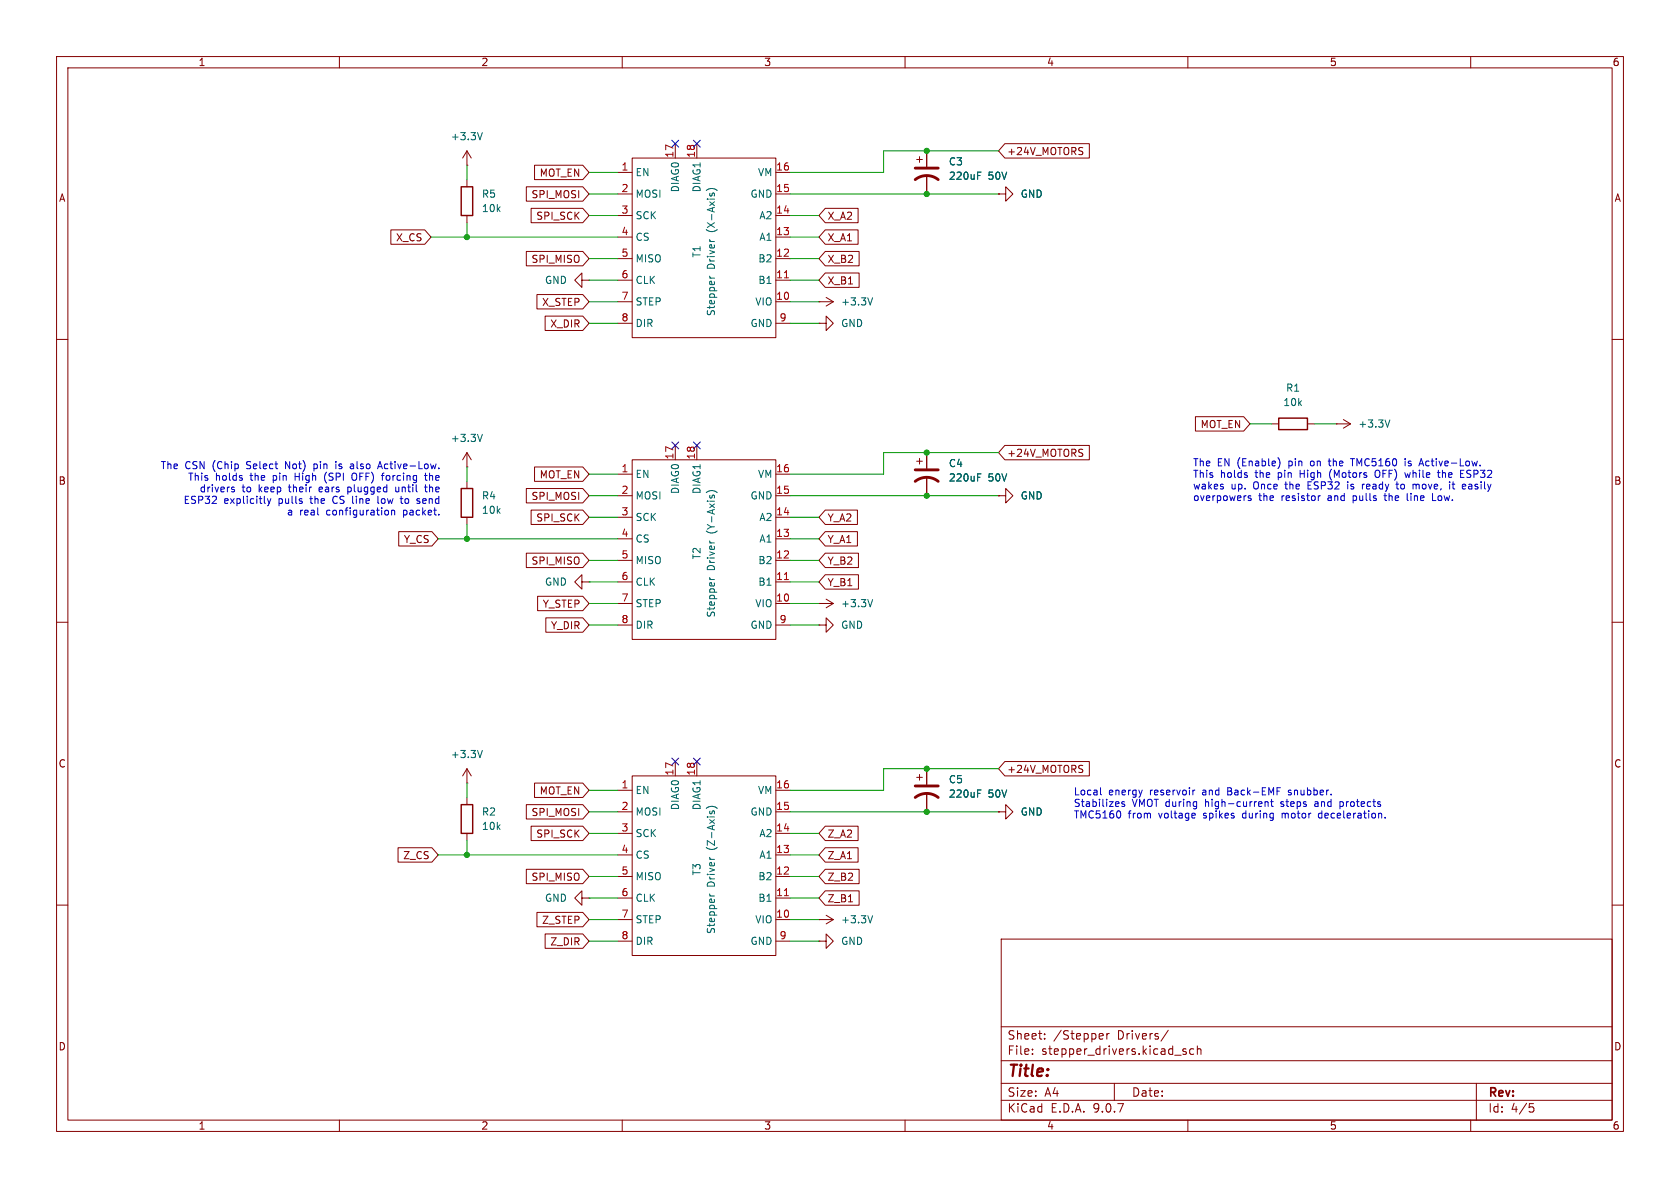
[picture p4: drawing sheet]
(kicad_sch
 (version 20250114)
 (generator "eeschema")
 (generator_version "9.0")
 (paper "A4")
 (lib_symbols
  (symbol "Device:C_Polarized_US"
   (pin_numbers (hide yes))
   (pin_names
    (offset 0.254) (hide yes)) (exclude_from_sim no) (in_bom yes) (on_board yes)
   (property "Reference" "C" (at 0.635 2.54 0) (effects (font (size 1.27 1.27)) (justify left)))
   (property "Value" "C_Polarized_US" (at 0.635 -2.54 0) (effects (font (size 1.27 1.27)) (justify left)))
   (property "Footprint" "" (at 0 0 0) (effects (font (size 1.27 1.27)) (hide yes)))
   (property "Datasheet" "~" (at 0 0 0) (effects (font (size 1.27 1.27)) (hide yes)))
   (property "Description" "Polarized capacitor, US symbol" (at 0 0 0) (effects (font (size 1.27 1.27)) (hide yes)))
   (symbol "C_Polarized_US_0_1"
    (polyline (pts (xy -2.032 0.762) (xy 2.032 0.762)) (stroke (width 0.508) (type default)) (fill (type none)))
    (polyline (pts (xy -1.778 2.286) (xy -0.762 2.286)) (stroke (width 0) (type default)) (fill (type none)))
    (polyline (pts (xy -1.27 1.778) (xy -1.27 2.794)) (stroke (width 0) (type default)) (fill (type none)))
    (arc (start -2.032 -1.27) (mid 0 -0.5572) (end 2.032 -1.27) (stroke (width 0.508) (type default)) (fill (type none))))
   (symbol "C_Polarized_US_1_1"
    (pin passive line (at 0 3.81 270) (length 2.794) (name "~" (effects (font (size 1.27 1.27)))) (number "1" (effects (font (size 1.27 1.27)))))
    (pin passive line (at 0 -3.81 90) (length 3.302) (name "~" (effects (font (size 1.27 1.27)))) (number "2" (effects (font (size 1.27 1.27))))))
   (embedded_fonts no))
  (symbol "Device:R"
   (pin_numbers (hide yes))
   (pin_names
    (offset 0)) (exclude_from_sim no) (in_bom yes) (on_board yes)
   (property "Reference" "R" (at 2.032 0 90) (effects (font (size 1.27 1.27))))
   (property "Value" "R" (at 0 0 90) (effects (font (size 1.27 1.27))))
   (property "Footprint" "" (at -1.778 0 90) (effects (font (size 1.27 1.27)) (hide yes)))
   (property "Datasheet" "~" (at 0 0 0) (effects (font (size 1.27 1.27)) (hide yes)))
   (property "Description" "Resistor" (at 0 0 0) (effects (font (size 1.27 1.27)) (hide yes)))
   (symbol "R_0_1"
    (rectangle (start -1.016 -2.54) (end 1.016 2.54) (stroke (width 0.254) (type default)) (fill (type none))))
   (symbol "R_1_1"
    (pin passive line (at 0 3.81 270) (length 1.27) (name "~" (effects (font (size 1.27 1.27)))) (number "1" (effects (font (size 1.27 1.27)))))
    (pin passive line (at 0 -3.81 90) (length 1.27) (name "~" (effects (font (size 1.27 1.27)))) (number "2" (effects (font (size 1.27 1.27))))))
   (embedded_fonts no))
  (symbol "mine:TMC5160T" (exclude_from_sim no) (in_bom yes) (on_board yes)
   (property "Reference" "TMC5160T" (at 0.254 2.032 0) (effects (font (size 1.27 1.27))))
   (property "Value" "" (at 0 0 0) (effects (font (size 1.27 1.27))))
   (property "Footprint" "" (at 0 0 0) (effects (font (size 1.27 1.27)) (hide yes)))
   (property "Datasheet" "" (at 0 0 0) (effects (font (size 1.27 1.27)) (hide yes)))
   (property "Description" "" (at 0 0 0) (effects (font (size 1.27 1.27)) (hide yes)))
   (symbol "TMC5160T_0_1"
    (rectangle (start -12.7 16.51) (end 12.7 -15.24) (stroke (width 0) (type default)) (fill (type none))))
   (symbol "TMC5160T_1_1"
    (pin input line (at -15.24 13.97 0) (length 2.54) (name "EN" (effects (font (size 1.27 1.27)))) (number "1" (effects (font (size 1.27 1.27)))))
    (pin input line (at -15.24 10.16 0) (length 2.54) (name "MOSI" (effects (font (size 1.27 1.27)))) (number "2" (effects (font (size 1.27 1.27)))))
    (pin input line (at -15.24 6.35 0) (length 2.54) (name "SCK" (effects (font (size 1.27 1.27)))) (number "3" (effects (font (size 1.27 1.27)))))
    (pin input line (at -15.24 2.54 0) (length 2.54) (name "CS" (effects (font (size 1.27 1.27)))) (number "4" (effects (font (size 1.27 1.27)))))
    (pin tri_state line (at -15.24 -1.27 0) (length 2.54) (name "MISO" (effects (font (size 1.27 1.27)))) (number "5" (effects (font (size 1.27 1.27)))))
    (pin input line (at -15.24 -5.08 0) (length 2.54) (name "CLK" (effects (font (size 1.27 1.27)))) (number "6" (effects (font (size 1.27 1.27)))))
    (pin input line (at -15.24 -8.89 0) (length 2.54) (name "STEP" (effects (font (size 1.27 1.27)))) (number "7" (effects (font (size 1.27 1.27)))))
    (pin input line (at -15.24 -12.7 0) (length 2.54) (name "DIR" (effects (font (size 1.27 1.27)))) (number "8" (effects (font (size 1.27 1.27)))))
    (pin output line (at -5.08 19.05 270) (length 2.54) (name "DIAG0" (effects (font (size 1.27 1.27)))) (number "17" (effects (font (size 1.27 1.27)))))
    (pin output line (at -1.27 19.05 270) (length 2.54) (name "DIAG1" (effects (font (size 1.27 1.27)))) (number "18" (effects (font (size 1.27 1.27)))))
    (pin power_in line (at 15.24 13.97 180) (length 2.54) (name "VM" (effects (font (size 1.27 1.27)))) (number "16" (effects (font (size 1.27 1.27)))))
    (pin power_in line (at 15.24 10.16 180) (length 2.54) (name "GND" (effects (font (size 1.27 1.27)))) (number "15" (effects (font (size 1.27 1.27)))))
    (pin passive line (at 15.24 6.35 180) (length 2.54) (name "A2" (effects (font (size 1.27 1.27)))) (number "14" (effects (font (size 1.27 1.27)))))
    (pin passive line (at 15.24 2.54 180) (length 2.54) (name "A1" (effects (font (size 1.27 1.27)))) (number "13" (effects (font (size 1.27 1.27)))))
    (pin passive line (at 15.24 -1.27 180) (length 2.54) (name "B2" (effects (font (size 1.27 1.27)))) (number "12" (effects (font (size 1.27 1.27)))))
    (pin passive line (at 15.24 -5.08 180) (length 2.54) (name "B1" (effects (font (size 1.27 1.27)))) (number "11" (effects (font (size 1.27 1.27)))))
    (pin power_in line (at 15.24 -8.89 180) (length 2.54) (name "VIO" (effects (font (size 1.27 1.27)))) (number "10" (effects (font (size 1.27 1.27)))))
    (pin power_in line (at 15.24 -12.7 180) (length 2.54) (name "GND" (effects (font (size 1.27 1.27)))) (number "9" (effects (font (size 1.27 1.27))))))
   (embedded_fonts no))
  (symbol "power:+3.3V"
   (power)
   (pin_numbers (hide yes))
   (pin_names
    (offset 0) (hide yes)) (exclude_from_sim no) (in_bom yes) (on_board yes)
   (property "Reference" "#PWR" (at 0 -3.81 0) (effects (font (size 1.27 1.27)) (hide yes)))
   (property "Value" "+3.3V" (at 0 3.556 0) (effects (font (size 1.27 1.27))))
   (property "Footprint" "" (at 0 0 0) (effects (font (size 1.27 1.27)) (hide yes)))
   (property "Datasheet" "" (at 0 0 0) (effects (font (size 1.27 1.27)) (hide yes)))
   (property "Description" "Power symbol creates a global label with name \"+3.3V\"" (at 0 0 0) (effects (font (size 1.27 1.27)) (hide yes)))
   (symbol "+3.3V_0_1"
    (polyline (pts (xy -0.762 1.27) (xy 0 2.54)) (stroke (width 0) (type default)) (fill (type none)))
    (polyline (pts (xy 0 2.54) (xy 0.762 1.27)) (stroke (width 0) (type default)) (fill (type none)))
    (polyline (pts (xy 0 0) (xy 0 2.54)) (stroke (width 0) (type default)) (fill (type none))))
   (symbol "+3.3V_1_1"
    (pin power_in line (at 0 0 90) (length 0) (name "~" (effects (font (size 1.27 1.27)))) (number "1" (effects (font (size 1.27 1.27))))))
   (embedded_fonts no))
  (symbol "power:GND"
   (power)
   (pin_numbers (hide yes))
   (pin_names
    (offset 0) (hide yes)) (exclude_from_sim no) (in_bom yes) (on_board yes)
   (property "Reference" "#PWR" (at 0 -6.35 0) (effects (font (size 1.27 1.27)) (hide yes)))
   (property "Value" "GND" (at 0 -3.81 0) (effects (font (size 1.27 1.27))))
   (property "Footprint" "" (at 0 0 0) (effects (font (size 1.27 1.27)) (hide yes)))
   (property "Datasheet" "" (at 0 0 0) (effects (font (size 1.27 1.27)) (hide yes)))
   (property "Description" "Power symbol creates a global label with name \"GND\" , ground" (at 0 0 0) (effects (font (size 1.27 1.27)) (hide yes)))
   (symbol "GND_0_1"
    (polyline (pts (xy 0 0) (xy 0 -1.27) (xy 1.27 -1.27) (xy 0 -2.54) (xy -1.27 -1.27) (xy 0 -1.27)) (stroke (width 0) (type default)) (fill (type none))))
   (symbol "GND_1_1"
    (pin power_in line (at 0 0 270) (length 0) (name "~" (effects (font (size 1.27 1.27)))) (number "1" (effects (font (size 1.27 1.27))))))
   (embedded_fonts no)))
 (text "The CSN (Chip Select Not) pin is also Active-Low.\nThis holds the pin High (SPI OFF) forcing the\ndrivers to keep their ears plugged until the\nESP32 explicitly pulls the CS line low to send\na real configuration packet."
  (exclude_from_sim no)
  (at 77.978 81.788 0)
  (effects (font (size 1.27 1.27)) (justify right top)))
 (text "Local energy reservoir and Back-EMF snubber.\nStabilizes VMOT during high-current steps and protects\nTMC5160 from voltage spikes during motor deceleration."
  (exclude_from_sim no)
  (at 189.738 139.446 0)
  (effects (font (size 1.27 1.27)) (justify left top)))
 (text "The EN (Enable) pin on the TMC5160 is Active-Low.\nThis holds the pin High (Motors OFF) while the ESP32\nwakes up. Once the ESP32 is ready to move, it easily\noverpowers the resistor and pulls the line Low."
  (exclude_from_sim no)
  (at 210.82 81.28 0)
  (effects (font (size 1.27 1.27)) (justify left top)))
 (junction
  (at 163.83 26.67)
  (diameter 0)
  (color 0 0 0 0))
 (junction
  (at 82.55 41.91)
  (diameter 0)
  (color 0 0 0 0))
 (junction
  (at 163.83 87.63)
  (diameter 0)
  (color 0 0 0 0))
 (junction
  (at 163.83 80.01)
  (diameter 0)
  (color 0 0 0 0))
 (junction
  (at 163.83 34.29)
  (diameter 0)
  (color 0 0 0 0))
 (junction
  (at 163.83 135.89)
  (diameter 0)
  (color 0 0 0 0))
 (junction
  (at 163.83 143.51)
  (diameter 0)
  (color 0 0 0 0))
 (junction
  (at 82.55 95.25)
  (diameter 0)
  (color 0 0 0 0))
 (junction
  (at 82.55 151.13)
  (diameter 0)
  (color 0 0 0 0))
 (no_connect
  (at 119.38 134.62))
 (no_connect
  (at 123.19 78.74))
 (no_connect
  (at 123.19 25.4))
 (no_connect
  (at 123.19 134.62))
 (no_connect
  (at 119.38 25.4))
 (no_connect
  (at 119.38 78.74))
 (wire
  (pts (xy 82.55 39.37) (xy 82.55 41.91))
  (stroke (width 0) (type default)))
 (wire
  (pts (xy 82.55 92.71) (xy 82.55 95.25))
  (stroke (width 0) (type default)))
 (wire
  (pts (xy 139.7 87.63) (xy 163.83 87.63))
  (stroke (width 0) (type default)))
 (wire
  (pts (xy 139.7 45.72) (xy 144.78 45.72))
  (stroke (width 0) (type default)))
 (wire
  (pts (xy 139.7 143.51) (xy 163.83 143.51))
  (stroke (width 0) (type default)))
 (wire
  (pts (xy 139.7 83.82) (xy 156.21 83.82))
  (stroke (width 0) (type default)))
 (wire
  (pts (xy 139.7 166.37) (xy 144.78 166.37))
  (stroke (width 0) (type default)))
 (wire
  (pts (xy 104.14 57.15) (xy 109.22 57.15))
  (stroke (width 0) (type default)))
 (wire
  (pts (xy 139.7 106.68) (xy 144.78 106.68))
  (stroke (width 0) (type default)))
 (wire
  (pts (xy 139.7 38.1) (xy 144.78 38.1))
  (stroke (width 0) (type default)))
 (wire
  (pts (xy 77.47 95.25) (xy 82.55 95.25))
  (stroke (width 0) (type default)))
 (wire
  (pts (xy 163.83 135.89) (xy 176.53 135.89))
  (stroke (width 0) (type default)))
 (wire
  (pts (xy 104.14 154.94) (xy 109.22 154.94))
  (stroke (width 0) (type default)))
 (wire
  (pts (xy 139.7 110.49) (xy 144.78 110.49))
  (stroke (width 0) (type default)))
 (wire
  (pts (xy 104.14 106.68) (xy 109.22 106.68))
  (stroke (width 0) (type default)))
 (wire
  (pts (xy 163.83 34.29) (xy 176.53 34.29))
  (stroke (width 0) (type default)))
 (wire
  (pts (xy 82.55 138.43) (xy 82.55 140.97))
  (stroke (width 0) (type default)))
 (wire
  (pts (xy 220.98 74.93) (xy 224.79 74.93))
  (stroke (width 0) (type default)))
 (wire
  (pts (xy 139.7 30.48) (xy 156.21 30.48))
  (stroke (width 0) (type default)))
 (wire
  (pts (xy 139.7 95.25) (xy 144.78 95.25))
  (stroke (width 0) (type default)))
 (wire
  (pts (xy 104.14 45.72) (xy 109.22 45.72))
  (stroke (width 0) (type default)))
 (wire
  (pts (xy 82.55 95.25) (xy 109.22 95.25))
  (stroke (width 0) (type default)))
 (wire
  (pts (xy 77.47 151.13) (xy 82.55 151.13))
  (stroke (width 0) (type default)))
 (wire
  (pts (xy 104.14 38.1) (xy 109.22 38.1))
  (stroke (width 0) (type default)))
 (wire
  (pts (xy 104.14 110.49) (xy 109.22 110.49))
  (stroke (width 0) (type default)))
 (wire
  (pts (xy 82.55 82.55) (xy 82.55 85.09))
  (stroke (width 0) (type default)))
 (wire
  (pts (xy 139.7 162.56) (xy 144.78 162.56))
  (stroke (width 0) (type default)))
 (wire
  (pts (xy 104.14 49.53) (xy 109.22 49.53))
  (stroke (width 0) (type default)))
 (wire
  (pts (xy 163.83 80.01) (xy 176.53 80.01))
  (stroke (width 0) (type default)))
 (wire
  (pts (xy 139.7 49.53) (xy 144.78 49.53))
  (stroke (width 0) (type default)))
 (wire
  (pts (xy 104.14 147.32) (xy 109.22 147.32))
  (stroke (width 0) (type default)))
 (wire
  (pts (xy 139.7 41.91) (xy 144.78 41.91))
  (stroke (width 0) (type default)))
 (wire
  (pts (xy 104.14 143.51) (xy 109.22 143.51))
  (stroke (width 0) (type default)))
 (wire
  (pts (xy 139.7 139.7) (xy 156.21 139.7))
  (stroke (width 0) (type default)))
 (wire
  (pts (xy 163.83 26.67) (xy 176.53 26.67))
  (stroke (width 0) (type default)))
 (wire
  (pts (xy 156.21 83.82) (xy 156.21 80.01))
  (stroke (width 0) (type default)))
 (wire
  (pts (xy 139.7 53.34) (xy 144.78 53.34))
  (stroke (width 0) (type default)))
 (wire
  (pts (xy 104.14 158.75) (xy 109.22 158.75))
  (stroke (width 0) (type default)))
 (wire
  (pts (xy 232.41 74.93) (xy 236.22 74.93))
  (stroke (width 0) (type default)))
 (wire
  (pts (xy 139.7 147.32) (xy 144.78 147.32))
  (stroke (width 0) (type default)))
 (wire
  (pts (xy 139.7 57.15) (xy 144.78 57.15))
  (stroke (width 0) (type default)))
 (wire
  (pts (xy 104.14 102.87) (xy 109.22 102.87))
  (stroke (width 0) (type default)))
 (wire
  (pts (xy 156.21 26.67) (xy 163.83 26.67))
  (stroke (width 0) (type default)))
 (wire
  (pts (xy 104.14 83.82) (xy 109.22 83.82))
  (stroke (width 0) (type default)))
 (wire
  (pts (xy 104.14 30.48) (xy 109.22 30.48))
  (stroke (width 0) (type default)))
 (wire
  (pts (xy 139.7 154.94) (xy 144.78 154.94))
  (stroke (width 0) (type default)))
 (wire
  (pts (xy 139.7 91.44) (xy 144.78 91.44))
  (stroke (width 0) (type default)))
 (wire
  (pts (xy 139.7 158.75) (xy 144.78 158.75))
  (stroke (width 0) (type default)))
 (wire
  (pts (xy 163.83 87.63) (xy 176.53 87.63))
  (stroke (width 0) (type default)))
 (wire
  (pts (xy 139.7 102.87) (xy 144.78 102.87))
  (stroke (width 0) (type default)))
 (wire
  (pts (xy 104.14 166.37) (xy 109.22 166.37))
  (stroke (width 0) (type default)))
 (wire
  (pts (xy 104.14 91.44) (xy 109.22 91.44))
  (stroke (width 0) (type default)))
 (wire
  (pts (xy 139.7 99.06) (xy 144.78 99.06))
  (stroke (width 0) (type default)))
 (wire
  (pts (xy 139.7 34.29) (xy 163.83 34.29))
  (stroke (width 0) (type default)))
 (wire
  (pts (xy 156.21 135.89) (xy 163.83 135.89))
  (stroke (width 0) (type default)))
 (wire
  (pts (xy 163.83 143.51) (xy 176.53 143.51))
  (stroke (width 0) (type default)))
 (wire
  (pts (xy 104.14 162.56) (xy 109.22 162.56))
  (stroke (width 0) (type default)))
 (wire
  (pts (xy 156.21 80.01) (xy 163.83 80.01))
  (stroke (width 0) (type default)))
 (wire
  (pts (xy 104.14 34.29) (xy 109.22 34.29))
  (stroke (width 0) (type default)))
 (wire
  (pts (xy 82.55 151.13) (xy 109.22 151.13))
  (stroke (width 0) (type default)))
 (wire
  (pts (xy 156.21 30.48) (xy 156.21 26.67))
  (stroke (width 0) (type default)))
 (wire
  (pts (xy 82.55 29.21) (xy 82.55 31.75))
  (stroke (width 0) (type default)))
 (wire
  (pts (xy 82.55 41.91) (xy 109.22 41.91))
  (stroke (width 0) (type default)))
 (wire
  (pts (xy 139.7 151.13) (xy 144.78 151.13))
  (stroke (width 0) (type default)))
 (wire
  (pts (xy 76.2 41.91) (xy 82.55 41.91))
  (stroke (width 0) (type default)))
 (wire
  (pts (xy 104.14 139.7) (xy 109.22 139.7))
  (stroke (width 0) (type default)))
 (wire
  (pts (xy 104.14 99.06) (xy 109.22 99.06))
  (stroke (width 0) (type default)))
 (wire
  (pts (xy 104.14 53.34) (xy 109.22 53.34))
  (stroke (width 0) (type default)))
 (wire
  (pts (xy 104.14 87.63) (xy 109.22 87.63))
  (stroke (width 0) (type default)))
 (wire
  (pts (xy 82.55 148.59) (xy 82.55 151.13))
  (stroke (width 0) (type default)))
 (wire
  (pts (xy 156.21 139.7) (xy 156.21 135.89))
  (stroke (width 0) (type default)))
 (global_label "Y_CS"
  (shape input)
  (at 77.47 95.25 180)
  (fields_autoplaced yes)
  (effects (font (size 1.27 1.27)) (justify right))
  (property "Intersheetrefs" "${INTERSHEET_REFS}" (at 69.9491 95.25 0) (effects (font (size 1.27 1.27)) (justify right) (hide yes))))
 (global_label "+24V_MOTORS"
  (shape input)
  (at 176.53 26.67 0)
  (fields_autoplaced yes)
  (effects (font (size 1.27 1.27)) (justify left))
  (property "Intersheetrefs" "${INTERSHEET_REFS}" (at 193.1223 26.67 0) (effects (font (size 1.27 1.27)) (justify left) (hide yes))))
 (global_label "Y_A1"
  (shape input)
  (at 144.78 95.25 0)
  (fields_autoplaced yes)
  (effects (font (size 1.27 1.27)) (justify left))
  (property "Intersheetrefs" "${INTERSHEET_REFS}" (at 152.1195 95.25 0) (effects (font (size 1.27 1.27)) (justify left) (hide yes))))
 (global_label "Y_STEP"
  (shape input)
  (at 104.14 106.68 180)
  (fields_autoplaced yes)
  (effects (font (size 1.27 1.27)) (justify right))
  (property "Intersheetrefs" "${INTERSHEET_REFS}" (at 94.5025 106.68 0) (effects (font (size 1.27 1.27)) (justify right) (hide yes))))
 (global_label "SPI_SCK"
  (shape input)
  (at 104.14 38.1 180)
  (fields_autoplaced yes)
  (effects (font (size 1.27 1.27)) (justify right))
  (property "Intersheetrefs" "${INTERSHEET_REFS}" (at 93.3534 38.1 0) (effects (font (size 1.27 1.27)) (justify right) (hide yes))))
 (global_label "SPI_MISO"
  (shape input)
  (at 104.14 99.06 180)
  (fields_autoplaced yes)
  (effects (font (size 1.27 1.27)) (justify right))
  (property "Intersheetrefs" "${INTERSHEET_REFS}" (at 92.5067 99.06 0) (effects (font (size 1.27 1.27)) (justify right) (hide yes))))
 (global_label "SPI_MISO"
  (shape input)
  (at 104.14 154.94 180)
  (fields_autoplaced yes)
  (effects (font (size 1.27 1.27)) (justify right))
  (property "Intersheetrefs" "${INTERSHEET_REFS}" (at 92.5067 154.94 0) (effects (font (size 1.27 1.27)) (justify right) (hide yes))))
 (global_label "MOT_EN"
  (shape input)
  (at 104.14 30.48 180)
  (fields_autoplaced yes)
  (effects (font (size 1.27 1.27)) (justify right))
  (property "Intersheetrefs" "${INTERSHEET_REFS}" (at 93.9582 30.48 0) (effects (font (size 1.27 1.27)) (justify right) (hide yes))))
 (global_label "SPI_MISO"
  (shape input)
  (at 104.14 45.72 180)
  (fields_autoplaced yes)
  (effects (font (size 1.27 1.27)) (justify right))
  (property "Intersheetrefs" "${INTERSHEET_REFS}" (at 92.5067 45.72 0) (effects (font (size 1.27 1.27)) (justify right) (hide yes))))
 (global_label "Z_A2"
  (shape input)
  (at 144.78 147.32 0)
  (fields_autoplaced yes)
  (effects (font (size 1.27 1.27)) (justify left))
  (property "Intersheetrefs" "${INTERSHEET_REFS}" (at 152.2404 147.32 0) (effects (font (size 1.27 1.27)) (justify left) (hide yes))))
 (global_label "+24V_MOTORS"
  (shape input)
  (at 176.53 135.89 0)
  (fields_autoplaced yes)
  (effects (font (size 1.27 1.27)) (justify left))
  (property "Intersheetrefs" "${INTERSHEET_REFS}" (at 193.1223 135.89 0) (effects (font (size 1.27 1.27)) (justify left) (hide yes))))
 (global_label "X_DIR"
  (shape input)
  (at 104.14 57.15 180)
  (fields_autoplaced yes)
  (effects (font (size 1.27 1.27)) (justify right))
  (property "Intersheetrefs" "${INTERSHEET_REFS}" (at 95.8329 57.15 0) (effects (font (size 1.27 1.27)) (justify right) (hide yes))))
 (global_label "+24V_MOTORS"
  (shape input)
  (at 176.53 80.01 0)
  (fields_autoplaced yes)
  (effects (font (size 1.27 1.27)) (justify left))
  (property "Intersheetrefs" "${INTERSHEET_REFS}" (at 193.1223 80.01 0) (effects (font (size 1.27 1.27)) (justify left) (hide yes))))
 (global_label "SPI_SCK"
  (shape input)
  (at 104.14 91.44 180)
  (fields_autoplaced yes)
  (effects (font (size 1.27 1.27)) (justify right))
  (property "Intersheetrefs" "${INTERSHEET_REFS}" (at 93.3534 91.44 0) (effects (font (size 1.27 1.27)) (justify right) (hide yes))))
 (global_label "Y_A2"
  (shape input)
  (at 144.78 91.44 0)
  (fields_autoplaced yes)
  (effects (font (size 1.27 1.27)) (justify left))
  (property "Intersheetrefs" "${INTERSHEET_REFS}" (at 152.1195 91.44 0) (effects (font (size 1.27 1.27)) (justify left) (hide yes))))
 (global_label "Z_B1"
  (shape input)
  (at 144.78 158.75 0)
  (fields_autoplaced yes)
  (effects (font (size 1.27 1.27)) (justify left))
  (property "Intersheetrefs" "${INTERSHEET_REFS}" (at 152.4218 158.75 0) (effects (font (size 1.27 1.27)) (justify left) (hide yes))))
 (global_label "Z_STEP"
  (shape input)
  (at 104.14 162.56 180)
  (fields_autoplaced yes)
  (effects (font (size 1.27 1.27)) (justify right))
  (property "Intersheetrefs" "${INTERSHEET_REFS}" (at 94.3816 162.56 0) (effects (font (size 1.27 1.27)) (justify right) (hide yes))))
 (global_label "Z_CS"
  (shape input)
  (at 77.47 151.13 180)
  (fields_autoplaced yes)
  (effects (font (size 1.27 1.27)) (justify right))
  (property "Intersheetrefs" "${INTERSHEET_REFS}" (at 69.8282 151.13 0) (effects (font (size 1.27 1.27)) (justify right) (hide yes))))
 (global_label "SPI_MOSI"
  (shape input)
  (at 104.14 143.51 180)
  (fields_autoplaced yes)
  (effects (font (size 1.27 1.27)) (justify right))
  (property "Intersheetrefs" "${INTERSHEET_REFS}" (at 92.5067 143.51 0) (effects (font (size 1.27 1.27)) (justify right) (hide yes))))
 (global_label "Z_DIR"
  (shape input)
  (at 104.14 166.37 180)
  (fields_autoplaced yes)
  (effects (font (size 1.27 1.27)) (justify right))
  (property "Intersheetrefs" "${INTERSHEET_REFS}" (at 95.8329 166.37 0) (effects (font (size 1.27 1.27)) (justify right) (hide yes))))
 (global_label "Y_B2"
  (shape input)
  (at 144.78 99.06 0)
  (fields_autoplaced yes)
  (effects (font (size 1.27 1.27)) (justify left))
  (property "Intersheetrefs" "${INTERSHEET_REFS}" (at 152.3009 99.06 0) (effects (font (size 1.27 1.27)) (justify left) (hide yes))))
 (global_label "X_A1"
  (shape input)
  (at 144.78 41.91 0)
  (fields_autoplaced yes)
  (effects (font (size 1.27 1.27)) (justify left))
  (property "Intersheetrefs" "${INTERSHEET_REFS}" (at 152.2404 41.91 0) (effects (font (size 1.27 1.27)) (justify left) (hide yes))))
 (global_label "MOT_EN"
  (shape input)
  (at 104.14 83.82 180)
  (fields_autoplaced yes)
  (effects (font (size 1.27 1.27)) (justify right))
  (property "Intersheetrefs" "${INTERSHEET_REFS}" (at 93.9582 83.82 0) (effects (font (size 1.27 1.27)) (justify right) (hide yes))))
 (global_label "X_B2"
  (shape input)
  (at 144.78 45.72 0)
  (fields_autoplaced yes)
  (effects (font (size 1.27 1.27)) (justify left))
  (property "Intersheetrefs" "${INTERSHEET_REFS}" (at 152.4218 45.72 0) (effects (font (size 1.27 1.27)) (justify left) (hide yes))))
 (global_label "Z_A1"
  (shape input)
  (at 144.78 151.13 0)
  (fields_autoplaced yes)
  (effects (font (size 1.27 1.27)) (justify left))
  (property "Intersheetrefs" "${INTERSHEET_REFS}" (at 152.2404 151.13 0) (effects (font (size 1.27 1.27)) (justify left) (hide yes))))
 (global_label "MOT_EN"
  (shape input)
  (at 104.14 139.7 180)
  (fields_autoplaced yes)
  (effects (font (size 1.27 1.27)) (justify right))
  (property "Intersheetrefs" "${INTERSHEET_REFS}" (at 93.9582 139.7 0) (effects (font (size 1.27 1.27)) (justify right) (hide yes))))
 (global_label "X_CS"
  (shape input)
  (at 76.2 41.91 180)
  (fields_autoplaced yes)
  (effects (font (size 1.27 1.27)) (justify right))
  (property "Intersheetrefs" "${INTERSHEET_REFS}" (at 68.5582 41.91 0) (effects (font (size 1.27 1.27)) (justify right) (hide yes))))
 (global_label "X_STEP"
  (shape input)
  (at 104.14 53.34 180)
  (fields_autoplaced yes)
  (effects (font (size 1.27 1.27)) (justify right))
  (property "Intersheetrefs" "${INTERSHEET_REFS}" (at 94.3816 53.34 0) (effects (font (size 1.27 1.27)) (justify right) (hide yes))))
 (global_label "Y_B1"
  (shape input)
  (at 144.78 102.87 0)
  (fields_autoplaced yes)
  (effects (font (size 1.27 1.27)) (justify left))
  (property "Intersheetrefs" "${INTERSHEET_REFS}" (at 152.3009 102.87 0) (effects (font (size 1.27 1.27)) (justify left) (hide yes))))
 (global_label "Y_DIR"
  (shape input)
  (at 104.14 110.49 180)
  (fields_autoplaced yes)
  (effects (font (size 1.27 1.27)) (justify right))
  (property "Intersheetrefs" "${INTERSHEET_REFS}" (at 95.9538 110.49 0) (effects (font (size 1.27 1.27)) (justify right) (hide yes))))
 (global_label "SPI_SCK"
  (shape input)
  (at 104.14 147.32 180)
  (fields_autoplaced yes)
  (effects (font (size 1.27 1.27)) (justify right))
  (property "Intersheetrefs" "${INTERSHEET_REFS}" (at 93.3534 147.32 0) (effects (font (size 1.27 1.27)) (justify right) (hide yes))))
 (global_label "MOT_EN"
  (shape input)
  (at 220.98 74.93 180)
  (fields_autoplaced yes)
  (effects (font (size 1.27 1.27)) (justify right))
  (property "Intersheetrefs" "${INTERSHEET_REFS}" (at 210.7982 74.93 0) (effects (font (size 1.27 1.27)) (justify right) (hide yes))))
 (global_label "X_A2"
  (shape input)
  (at 144.78 38.1 0)
  (fields_autoplaced yes)
  (effects (font (size 1.27 1.27)) (justify left))
  (property "Intersheetrefs" "${INTERSHEET_REFS}" (at 152.2404 38.1 0) (effects (font (size 1.27 1.27)) (justify left) (hide yes))))
 (global_label "SPI_MOSI"
  (shape input)
  (at 104.14 34.29 180)
  (fields_autoplaced yes)
  (effects (font (size 1.27 1.27)) (justify right))
  (property "Intersheetrefs" "${INTERSHEET_REFS}" (at 92.5067 34.29 0) (effects (font (size 1.27 1.27)) (justify right) (hide yes))))
 (global_label "Z_B2"
  (shape input)
  (at 144.78 154.94 0)
  (fields_autoplaced yes)
  (effects (font (size 1.27 1.27)) (justify left))
  (property "Intersheetrefs" "${INTERSHEET_REFS}" (at 152.4218 154.94 0) (effects (font (size 1.27 1.27)) (justify left) (hide yes))))
 (global_label "SPI_MOSI"
  (shape input)
  (at 104.14 87.63 180)
  (fields_autoplaced yes)
  (effects (font (size 1.27 1.27)) (justify right))
  (property "Intersheetrefs" "${INTERSHEET_REFS}" (at 92.5067 87.63 0) (effects (font (size 1.27 1.27)) (justify right) (hide yes))))
 (global_label "X_B1"
  (shape input)
  (at 144.78 49.53 0)
  (fields_autoplaced yes)
  (effects (font (size 1.27 1.27)) (justify left))
  (property "Intersheetrefs" "${INTERSHEET_REFS}" (at 152.4218 49.53 0) (effects (font (size 1.27 1.27)) (justify left) (hide yes))))
 (symbol
  (lib_id "Device:R")
  (at 82.55 144.78 180)
  (unit 1)
  (exclude_from_sim no)
  (in_bom yes)
  (on_board yes)
  (dnp no)
  (fields_autoplaced yes)
  (property "Reference" "R2" (at 85.09 143.5099 0) (effects (font (size 1.27 1.27)) (justify right)))
  (property "Value" "10k" (at 85.09 146.0499 0) (effects (font (size 1.27 1.27)) (justify right)))
  (property "Footprint" "Resistor_THT:R_Axial_DIN0207_L6.3mm_D2.5mm_P7.62mm_Horizontal" (at 84.328 144.78 90) (effects (font (size 1.27 1.27)) (hide yes)))
  (property "Datasheet" "~" (at 82.55 144.78 0) (effects (font (size 1.27 1.27)) (hide yes)))
  (property "Description" "Resistor" (at 82.55 144.78 0) (effects (font (size 1.27 1.27)) (hide yes)))
  (pin "2")
  (pin "1"))
 (symbol
  (lib_id "power:+3.3V")
  (at 82.55 138.43 0)
  (unit 1)
  (exclude_from_sim no)
  (in_bom yes)
  (on_board yes)
  (dnp no)
  (fields_autoplaced yes)
  (property "Reference" "#PWR023" (at 82.55 142.24 0) (effects (font (size 1.27 1.27)) (hide yes)))
  (property "Value" "+3.3V" (at 82.55 133.35 0) (effects (font (size 1.27 1.27))))
  (property "Footprint" "" (at 82.55 138.43 0) (effects (font (size 1.27 1.27)) (hide yes)))
  (property "Datasheet" "" (at 82.55 138.43 0) (effects (font (size 1.27 1.27)) (hide yes)))
  (property "Description" "Power symbol creates a global label with name \"+3.3V\"" (at 82.55 138.43 0) (effects (font (size 1.27 1.27)) (hide yes)))
  (pin "1"))
 (symbol
  (lib_id "mine:TMC5160T")
  (at 124.46 44.45 0)
  (unit 1)
  (exclude_from_sim no)
  (in_bom yes)
  (on_board yes)
  (dnp no)
  (property "Reference" "T1" (at 123.19 44.45 90) (effects (font (size 1.27 1.27))))
  (property "Value" "Stepper Driver (X-Axis)" (at 125.73 44.45 90) (effects (font (size 1.27 1.27))))
  (property "Footprint" "mine:TMC5160" (at 124.46 44.45 0) (effects (font (size 1.27 1.27)) (hide yes)))
  (property "Datasheet" "" (at 124.46 44.45 0) (effects (font (size 1.27 1.27)) (hide yes)))
  (property "Description" "" (at 124.46 44.45 0) (effects (font (size 1.27 1.27)) (hide yes)))
  (pin "14")
  (pin "13")
  (pin "17")
  (pin "18")
  (pin "12")
  (pin "11")
  (pin "10")
  (pin "9")
  (pin "3")
  (pin "4")
  (pin "16")
  (pin "15")
  (pin "1")
  (pin "2")
  (pin "5")
  (pin "6")
  (pin "7")
  (pin "8"))
 (symbol
  (lib_id "power:+3.3V")
  (at 82.55 82.55 0)
  (unit 1)
  (exclude_from_sim no)
  (in_bom yes)
  (on_board yes)
  (dnp no)
  (fields_autoplaced yes)
  (property "Reference" "#PWR022" (at 82.55 86.36 0) (effects (font (size 1.27 1.27)) (hide yes)))
  (property "Value" "+3.3V" (at 82.55 77.47 0) (effects (font (size 1.27 1.27))))
  (property "Footprint" "" (at 82.55 82.55 0) (effects (font (size 1.27 1.27)) (hide yes)))
  (property "Datasheet" "" (at 82.55 82.55 0) (effects (font (size 1.27 1.27)) (hide yes)))
  (property "Description" "Power symbol creates a global label with name \"+3.3V\"" (at 82.55 82.55 0) (effects (font (size 1.27 1.27)) (hide yes)))
  (pin "1"))
 (symbol
  (lib_id "power:GND")
  (at 104.14 158.75 270)
  (unit 1)
  (exclude_from_sim no)
  (in_bom yes)
  (on_board yes)
  (dnp no)
  (fields_autoplaced yes)
  (property "Reference" "#PWR016" (at 97.79 158.75 0) (effects (font (size 1.27 1.27)) (hide yes)))
  (property "Value" "GND" (at 100.33 158.7499 90) (effects (font (size 1.27 1.27)) (justify right)))
  (property "Footprint" "" (at 104.14 158.75 0) (effects (font (size 1.27 1.27)) (hide yes)))
  (property "Datasheet" "" (at 104.14 158.75 0) (effects (font (size 1.27 1.27)) (hide yes)))
  (property "Description" "Power symbol creates a global label with name \"GND\" , ground" (at 104.14 158.75 0) (effects (font (size 1.27 1.27)) (hide yes)))
  (pin "1"))
 (symbol
  (lib_id "power:+3.3V")
  (at 144.78 162.56 270)
  (unit 1)
  (exclude_from_sim no)
  (in_bom yes)
  (on_board yes)
  (dnp no)
  (fields_autoplaced yes)
  (property "Reference" "#PWR017" (at 140.97 162.56 0) (effects (font (size 1.27 1.27)) (hide yes)))
  (property "Value" "+3.3V" (at 148.59 162.5599 90) (effects (font (size 1.27 1.27)) (justify left)))
  (property "Footprint" "" (at 144.78 162.56 0) (effects (font (size 1.27 1.27)) (hide yes)))
  (property "Datasheet" "" (at 144.78 162.56 0) (effects (font (size 1.27 1.27)) (hide yes)))
  (property "Description" "Power symbol creates a global label with name \"+3.3V\"" (at 144.78 162.56 0) (effects (font (size 1.27 1.27)) (hide yes)))
  (pin "1"))
 (symbol
  (lib_id "power:GND")
  (at 144.78 110.49 90)
  (unit 1)
  (exclude_from_sim no)
  (in_bom yes)
  (on_board yes)
  (dnp no)
  (fields_autoplaced yes)
  (property "Reference" "#PWR013" (at 151.13 110.49 0) (effects (font (size 1.27 1.27)) (hide yes)))
  (property "Value" "GND" (at 148.59 110.4899 90) (effects (font (size 1.27 1.27)) (justify right)))
  (property "Footprint" "" (at 144.78 110.49 0) (effects (font (size 1.27 1.27)) (hide yes)))
  (property "Datasheet" "" (at 144.78 110.49 0) (effects (font (size 1.27 1.27)) (hide yes)))
  (property "Description" "Power symbol creates a global label with name \"GND\" , ground" (at 144.78 110.49 0) (effects (font (size 1.27 1.27)) (hide yes)))
  (pin "1"))
 (symbol
  (lib_id "power:GND")
  (at 104.14 102.87 270)
  (unit 1)
  (exclude_from_sim no)
  (in_bom yes)
  (on_board yes)
  (dnp no)
  (fields_autoplaced yes)
  (property "Reference" "#PWR08" (at 97.79 102.87 0) (effects (font (size 1.27 1.27)) (hide yes)))
  (property "Value" "GND" (at 100.33 102.8699 90) (effects (font (size 1.27 1.27)) (justify right)))
  (property "Footprint" "" (at 104.14 102.87 0) (effects (font (size 1.27 1.27)) (hide yes)))
  (property "Datasheet" "" (at 104.14 102.87 0) (effects (font (size 1.27 1.27)) (hide yes)))
  (property "Description" "Power symbol creates a global label with name \"GND\" , ground" (at 104.14 102.87 0) (effects (font (size 1.27 1.27)) (hide yes)))
  (pin "1"))
 (symbol
  (lib_id "power:+3.3V")
  (at 82.55 29.21 0)
  (unit 1)
  (exclude_from_sim no)
  (in_bom yes)
  (on_board yes)
  (dnp no)
  (fields_autoplaced yes)
  (property "Reference" "#PWR024" (at 82.55 33.02 0) (effects (font (size 1.27 1.27)) (hide yes)))
  (property "Value" "+3.3V" (at 82.55 24.13 0) (effects (font (size 1.27 1.27))))
  (property "Footprint" "" (at 82.55 29.21 0) (effects (font (size 1.27 1.27)) (hide yes)))
  (property "Datasheet" "" (at 82.55 29.21 0) (effects (font (size 1.27 1.27)) (hide yes)))
  (property "Description" "Power symbol creates a global label with name \"+3.3V\"" (at 82.55 29.21 0) (effects (font (size 1.27 1.27)) (hide yes)))
  (pin "1"))
 (symbol
  (lib_id "Device:R")
  (at 82.55 88.9 180)
  (unit 1)
  (exclude_from_sim no)
  (in_bom yes)
  (on_board yes)
  (dnp no)
  (fields_autoplaced yes)
  (property "Reference" "R4" (at 85.09 87.6299 0) (effects (font (size 1.27 1.27)) (justify right)))
  (property "Value" "10k" (at 85.09 90.1699 0) (effects (font (size 1.27 1.27)) (justify right)))
  (property "Footprint" "Resistor_THT:R_Axial_DIN0207_L6.3mm_D2.5mm_P7.62mm_Horizontal" (at 84.328 88.9 90) (effects (font (size 1.27 1.27)) (hide yes)))
  (property "Datasheet" "~" (at 82.55 88.9 0) (effects (font (size 1.27 1.27)) (hide yes)))
  (property "Description" "Resistor" (at 82.55 88.9 0) (effects (font (size 1.27 1.27)) (hide yes)))
  (pin "2")
  (pin "1"))
 (symbol
  (lib_id "power:GND")
  (at 104.14 49.53 270)
  (unit 1)
  (exclude_from_sim no)
  (in_bom yes)
  (on_board yes)
  (dnp no)
  (fields_autoplaced yes)
  (property "Reference" "#PWR07" (at 97.79 49.53 0) (effects (font (size 1.27 1.27)) (hide yes)))
  (property "Value" "GND" (at 100.33 49.5299 90) (effects (font (size 1.27 1.27)) (justify right)))
  (property "Footprint" "" (at 104.14 49.53 0) (effects (font (size 1.27 1.27)) (hide yes)))
  (property "Datasheet" "" (at 104.14 49.53 0) (effects (font (size 1.27 1.27)) (hide yes)))
  (property "Description" "Power symbol creates a global label with name \"GND\" , ground" (at 104.14 49.53 0) (effects (font (size 1.27 1.27)) (hide yes)))
  (pin "1"))
 (symbol
  (lib_id "power:+3.3V")
  (at 236.22 74.93 270)
  (unit 1)
  (exclude_from_sim no)
  (in_bom yes)
  (on_board yes)
  (dnp no)
  (fields_autoplaced yes)
  (property "Reference" "#PWR025" (at 232.41 74.93 0) (effects (font (size 1.27 1.27)) (hide yes)))
  (property "Value" "+3.3V" (at 240.03 74.9299 90) (effects (font (size 1.27 1.27)) (justify left)))
  (property "Footprint" "" (at 236.22 74.93 0) (effects (font (size 1.27 1.27)) (hide yes)))
  (property "Datasheet" "" (at 236.22 74.93 0) (effects (font (size 1.27 1.27)) (hide yes)))
  (property "Description" "Power symbol creates a global label with name \"+3.3V\"" (at 236.22 74.93 0) (effects (font (size 1.27 1.27)) (hide yes)))
  (pin "1"))
 (symbol
  (lib_id "power:GND")
  (at 144.78 57.15 90)
  (unit 1)
  (exclude_from_sim no)
  (in_bom yes)
  (on_board yes)
  (dnp no)
  (fields_autoplaced yes)
  (property "Reference" "#PWR010" (at 151.13 57.15 0) (effects (font (size 1.27 1.27)) (hide yes)))
  (property "Value" "GND" (at 148.59 57.1499 90) (effects (font (size 1.27 1.27)) (justify right)))
  (property "Footprint" "" (at 144.78 57.15 0) (effects (font (size 1.27 1.27)) (hide yes)))
  (property "Datasheet" "" (at 144.78 57.15 0) (effects (font (size 1.27 1.27)) (hide yes)))
  (property "Description" "Power symbol creates a global label with name \"GND\" , ground" (at 144.78 57.15 0) (effects (font (size 1.27 1.27)) (hide yes)))
  (pin "1"))
 (symbol
  (lib_id "Device:R")
  (at 82.55 35.56 180)
  (unit 1)
  (exclude_from_sim no)
  (in_bom yes)
  (on_board yes)
  (dnp no)
  (fields_autoplaced yes)
  (property "Reference" "R5" (at 85.09 34.2899 0) (effects (font (size 1.27 1.27)) (justify right)))
  (property "Value" "10k" (at 85.09 36.8299 0) (effects (font (size 1.27 1.27)) (justify right)))
  (property "Footprint" "Resistor_THT:R_Axial_DIN0207_L6.3mm_D2.5mm_P7.62mm_Horizontal" (at 84.328 35.56 90) (effects (font (size 1.27 1.27)) (hide yes)))
  (property "Datasheet" "~" (at 82.55 35.56 0) (effects (font (size 1.27 1.27)) (hide yes)))
  (property "Description" "Resistor" (at 82.55 35.56 0) (effects (font (size 1.27 1.27)) (hide yes)))
  (pin "2")
  (pin "1"))
 (symbol
  (lib_id "Device:C_Polarized_US")
  (at 163.83 83.82 0)
  (unit 1)
  (exclude_from_sim no)
  (in_bom yes)
  (on_board yes)
  (dnp no)
  (fields_autoplaced yes)
  (property "Reference" "C4" (at 167.64 81.9149 0) (effects (font (size 1.27 1.27)) (justify left)))
  (property "Value" "220uF 50V" (at 167.64 84.4549 0) (effects (font (size 1.27 1.27)) (justify left)))
  (property "Footprint" "Capacitor_THT:CP_Radial_D10.0mm_P5.00mm" (at 163.83 83.82 0) (effects (font (size 1.27 1.27)) (hide yes)))
  (property "Datasheet" "~" (at 163.83 83.82 0) (effects (font (size 1.27 1.27)) (hide yes)))
  (property "Description" "Polarized capacitor, US symbol" (at 163.83 83.82 0) (effects (font (size 1.27 1.27)) (hide yes)))
  (pin "1")
  (pin "2"))
 (symbol
  (lib_id "Device:C_Polarized_US")
  (at 163.83 30.48 0)
  (unit 1)
  (exclude_from_sim no)
  (in_bom yes)
  (on_board yes)
  (dnp no)
  (fields_autoplaced yes)
  (property "Reference" "C3" (at 167.64 28.5749 0) (effects (font (size 1.27 1.27)) (justify left)))
  (property "Value" "220uF 50V" (at 167.64 31.1149 0) (effects (font (size 1.27 1.27)) (justify left)))
  (property "Footprint" "Capacitor_THT:CP_Radial_D10.0mm_P5.00mm" (at 163.83 30.48 0) (effects (font (size 1.27 1.27)) (hide yes)))
  (property "Datasheet" "~" (at 163.83 30.48 0) (effects (font (size 1.27 1.27)) (hide yes)))
  (property "Description" "Polarized capacitor, US symbol" (at 163.83 30.48 0) (effects (font (size 1.27 1.27)) (hide yes)))
  (pin "1")
  (pin "2"))
 (symbol
  (lib_id "power:GND")
  (at 176.53 87.63 90)
  (unit 1)
  (exclude_from_sim no)
  (in_bom yes)
  (on_board yes)
  (dnp no)
  (fields_autoplaced yes)
  (property "Reference" "#PWR015" (at 182.88 87.63 0) (effects (font (size 1.27 1.27)) (hide yes)))
  (property "Value" "GND" (at 180.34 87.6299 90) (effects (font (size 1.27 1.27)) (justify right)))
  (property "Footprint" "" (at 176.53 87.63 0) (effects (font (size 1.27 1.27)) (hide yes)))
  (property "Datasheet" "" (at 176.53 87.63 0) (effects (font (size 1.27 1.27)) (hide yes)))
  (property "Description" "Power symbol creates a global label with name \"GND\" , ground" (at 176.53 87.63 0) (effects (font (size 1.27 1.27)) (hide yes)))
  (pin "1"))
 (symbol
  (lib_id "Device:R")
  (at 228.6 74.93 90)
  (unit 1)
  (exclude_from_sim no)
  (in_bom yes)
  (on_board yes)
  (dnp no)
  (fields_autoplaced yes)
  (property "Reference" "R1" (at 228.6 68.58 90) (effects (font (size 1.27 1.27))))
  (property "Value" "10k" (at 228.6 71.12 90) (effects (font (size 1.27 1.27))))
  (property "Footprint" "Resistor_THT:R_Axial_DIN0207_L6.3mm_D2.5mm_P7.62mm_Horizontal" (at 228.6 76.708 90) (effects (font (size 1.27 1.27)) (hide yes)))
  (property "Datasheet" "~" (at 228.6 74.93 0) (effects (font (size 1.27 1.27)) (hide yes)))
  (property "Description" "Resistor" (at 228.6 74.93 0) (effects (font (size 1.27 1.27)) (hide yes)))
  (pin "1")
  (pin "2"))
 (symbol
  (lib_id "power:+3.3V")
  (at 144.78 53.34 270)
  (unit 1)
  (exclude_from_sim no)
  (in_bom yes)
  (on_board yes)
  (dnp no)
  (fields_autoplaced yes)
  (property "Reference" "#PWR09" (at 140.97 53.34 0) (effects (font (size 1.27 1.27)) (hide yes)))
  (property "Value" "+3.3V" (at 148.59 53.3399 90) (effects (font (size 1.27 1.27)) (justify left)))
  (property "Footprint" "" (at 144.78 53.34 0) (effects (font (size 1.27 1.27)) (hide yes)))
  (property "Datasheet" "" (at 144.78 53.34 0) (effects (font (size 1.27 1.27)) (hide yes)))
  (property "Description" "Power symbol creates a global label with name \"+3.3V\"" (at 144.78 53.34 0) (effects (font (size 1.27 1.27)) (hide yes)))
  (pin "1"))
 (symbol
  (lib_id "mine:TMC5160T")
  (at 124.46 97.79 0)
  (unit 1)
  (exclude_from_sim no)
  (in_bom yes)
  (on_board yes)
  (dnp no)
  (property "Reference" "T2" (at 123.19 97.79 90) (effects (font (size 1.27 1.27))))
  (property "Value" "Stepper Driver (Y-Axis)" (at 125.73 97.79 90) (effects (font (size 1.27 1.27))))
  (property "Footprint" "mine:TMC5160" (at 124.46 97.79 0) (effects (font (size 1.27 1.27)) (hide yes)))
  (property "Datasheet" "" (at 124.46 97.79 0) (effects (font (size 1.27 1.27)) (hide yes)))
  (property "Description" "" (at 124.46 97.79 0) (effects (font (size 1.27 1.27)) (hide yes)))
  (pin "1")
  (pin "2")
  (pin "3")
  (pin "4")
  (pin "5")
  (pin "6")
  (pin "7")
  (pin "8")
  (pin "17")
  (pin "18")
  (pin "16")
  (pin "15")
  (pin "14")
  (pin "13")
  (pin "12")
  (pin "11")
  (pin "10")
  (pin "9"))
 (symbol
  (lib_id "mine:TMC5160T")
  (at 124.46 153.67 0)
  (unit 1)
  (exclude_from_sim no)
  (in_bom yes)
  (on_board yes)
  (dnp no)
  (property "Reference" "T3" (at 123.19 153.67 90) (effects (font (size 1.27 1.27))))
  (property "Value" "Stepper Driver (Z-Axis)" (at 125.73 153.67 90) (effects (font (size 1.27 1.27))))
  (property "Footprint" "mine:TMC5160" (at 124.46 153.67 0) (effects (font (size 1.27 1.27)) (hide yes)))
  (property "Datasheet" "" (at 124.46 153.67 0) (effects (font (size 1.27 1.27)) (hide yes)))
  (property "Description" "" (at 124.46 153.67 0) (effects (font (size 1.27 1.27)) (hide yes)))
  (pin "2")
  (pin "3")
  (pin "4")
  (pin "5")
  (pin "6")
  (pin "7")
  (pin "8")
  (pin "17")
  (pin "18")
  (pin "16")
  (pin "15")
  (pin "14")
  (pin "13")
  (pin "12")
  (pin "11")
  (pin "10")
  (pin "9")
  (pin "1"))
 (symbol
  (lib_id "power:GND")
  (at 176.53 143.51 90)
  (unit 1)
  (exclude_from_sim no)
  (in_bom yes)
  (on_board yes)
  (dnp no)
  (fields_autoplaced yes)
  (property "Reference" "#PWR021" (at 182.88 143.51 0) (effects (font (size 1.27 1.27)) (hide yes)))
  (property "Value" "GND" (at 180.34 143.5099 90) (effects (font (size 1.27 1.27)) (justify right)))
  (property "Footprint" "" (at 176.53 143.51 0) (effects (font (size 1.27 1.27)) (hide yes)))
  (property "Datasheet" "" (at 176.53 143.51 0) (effects (font (size 1.27 1.27)) (hide yes)))
  (property "Description" "Power symbol creates a global label with name \"GND\" , ground" (at 176.53 143.51 0) (effects (font (size 1.27 1.27)) (hide yes)))
  (pin "1"))
 (symbol
  (lib_id "power:+3.3V")
  (at 144.78 106.68 270)
  (unit 1)
  (exclude_from_sim no)
  (in_bom yes)
  (on_board yes)
  (dnp no)
  (fields_autoplaced yes)
  (property "Reference" "#PWR012" (at 140.97 106.68 0) (effects (font (size 1.27 1.27)) (hide yes)))
  (property "Value" "+3.3V" (at 148.59 106.6799 90) (effects (font (size 1.27 1.27)) (justify left)))
  (property "Footprint" "" (at 144.78 106.68 0) (effects (font (size 1.27 1.27)) (hide yes)))
  (property "Datasheet" "" (at 144.78 106.68 0) (effects (font (size 1.27 1.27)) (hide yes)))
  (property "Description" "Power symbol creates a global label with name \"+3.3V\"" (at 144.78 106.68 0) (effects (font (size 1.27 1.27)) (hide yes)))
  (pin "1"))
 (symbol
  (lib_id "Device:C_Polarized_US")
  (at 163.83 139.7 0)
  (unit 1)
  (exclude_from_sim no)
  (in_bom yes)
  (on_board yes)
  (dnp no)
  (fields_autoplaced yes)
  (property "Reference" "C5" (at 167.64 137.7949 0) (effects (font (size 1.27 1.27)) (justify left)))
  (property "Value" "220uF 50V" (at 167.64 140.3349 0) (effects (font (size 1.27 1.27)) (justify left)))
  (property "Footprint" "Capacitor_THT:CP_Radial_D10.0mm_P5.00mm" (at 163.83 139.7 0) (effects (font (size 1.27 1.27)) (hide yes)))
  (property "Datasheet" "~" (at 163.83 139.7 0) (effects (font (size 1.27 1.27)) (hide yes)))
  (property "Description" "Polarized capacitor, US symbol" (at 163.83 139.7 0) (effects (font (size 1.27 1.27)) (hide yes)))
  (pin "1")
  (pin "2"))
 (symbol
  (lib_id "power:GND")
  (at 144.78 166.37 90)
  (unit 1)
  (exclude_from_sim no)
  (in_bom yes)
  (on_board yes)
  (dnp no)
  (fields_autoplaced yes)
  (property "Reference" "#PWR019" (at 151.13 166.37 0) (effects (font (size 1.27 1.27)) (hide yes)))
  (property "Value" "GND" (at 148.59 166.3699 90) (effects (font (size 1.27 1.27)) (justify right)))
  (property "Footprint" "" (at 144.78 166.37 0) (effects (font (size 1.27 1.27)) (hide yes)))
  (property "Datasheet" "" (at 144.78 166.37 0) (effects (font (size 1.27 1.27)) (hide yes)))
  (property "Description" "Power symbol creates a global label with name \"GND\" , ground" (at 144.78 166.37 0) (effects (font (size 1.27 1.27)) (hide yes)))
  (pin "1"))
 (symbol
  (lib_id "power:GND")
  (at 176.53 34.29 90)
  (unit 1)
  (exclude_from_sim no)
  (in_bom yes)
  (on_board yes)
  (dnp no)
  (fields_autoplaced yes)
  (property "Reference" "#PWR011" (at 182.88 34.29 0) (effects (font (size 1.27 1.27)) (hide yes)))
  (property "Value" "GND" (at 180.34 34.2899 90) (effects (font (size 1.27 1.27)) (justify right)))
  (property "Footprint" "" (at 176.53 34.29 0) (effects (font (size 1.27 1.27)) (hide yes)))
  (property "Datasheet" "" (at 176.53 34.29 0) (effects (font (size 1.27 1.27)) (hide yes)))
  (property "Description" "Power symbol creates a global label with name \"GND\" , ground" (at 176.53 34.29 0) (effects (font (size 1.27 1.27)) (hide yes)))
  (pin "1")))
